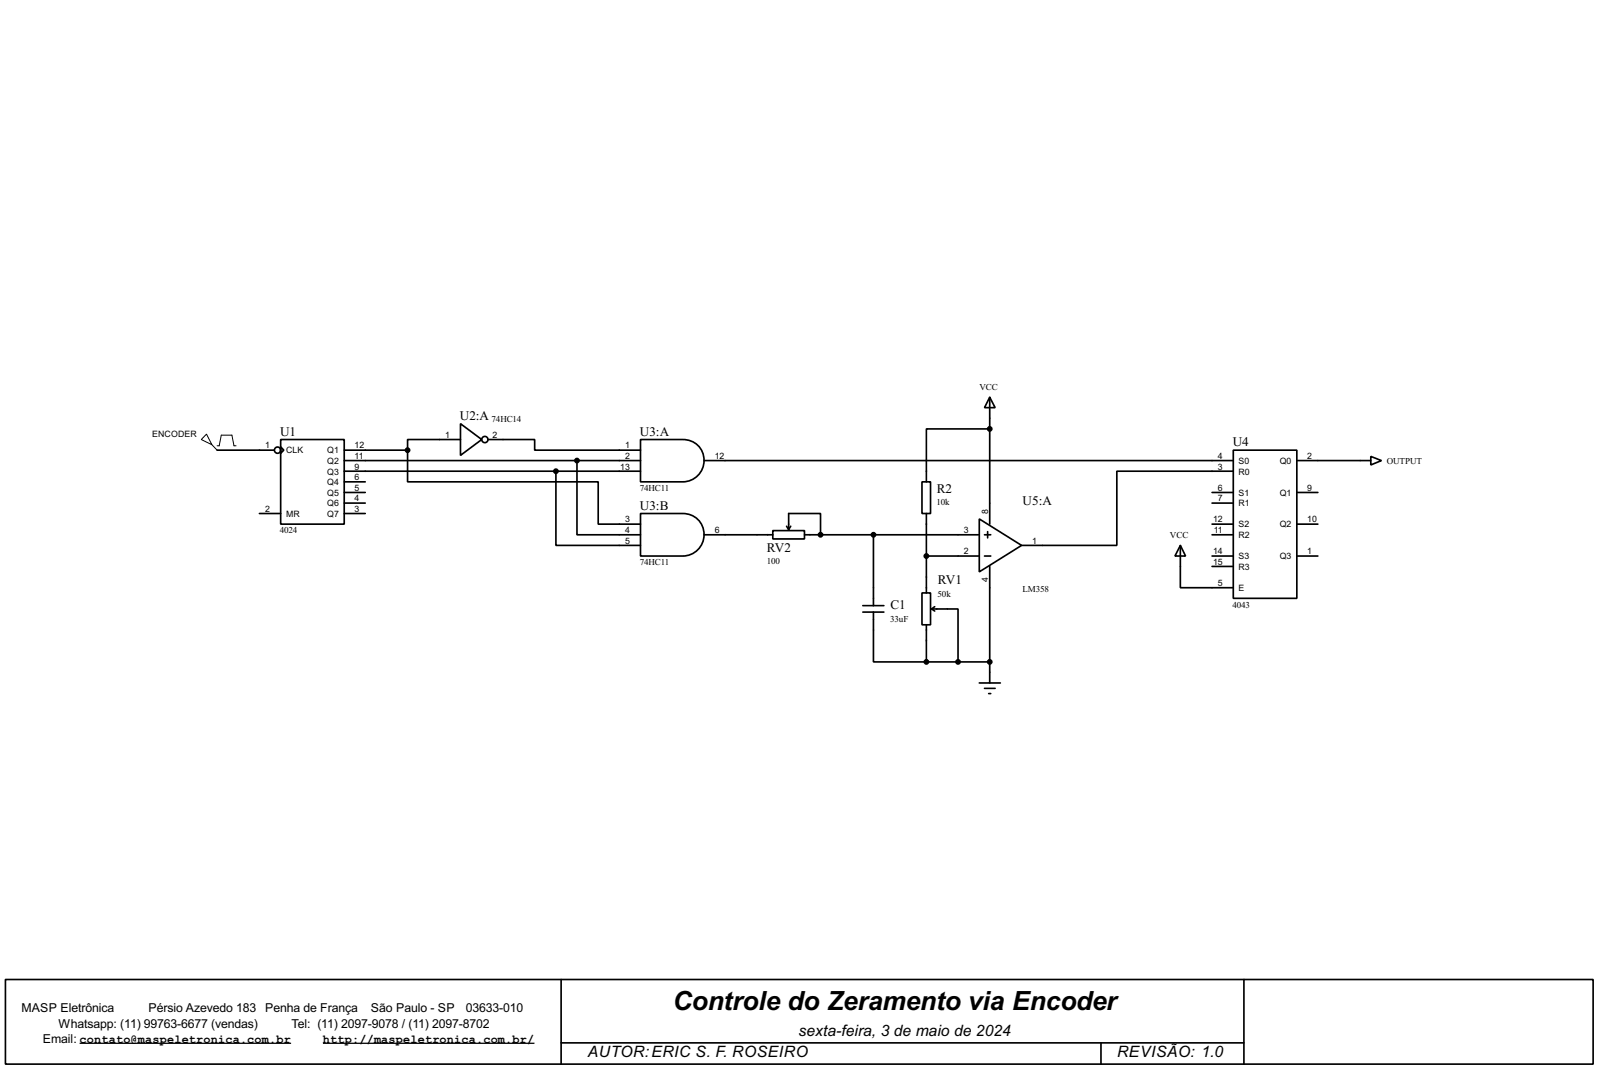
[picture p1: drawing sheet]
<svg xmlns="http://www.w3.org/2000/svg" width="383mm" height="256mm" viewBox="0 0 383 256" stroke-linecap="round" stroke-linejoin="round" font-family="sans-serif">
<g fill="none" stroke="#000" stroke-width=".4">
<path d="M237.5 95.3l1.3 2.5h-2.5zM237.5 95.3v30.5M52.1 108h13.7M67.4 105.5h15.2v20.3h-15.2zM67.4 107.2l.7 .8-.7 .8zM82.6 108h15.2M82.6 110.5h71.1M82.6 113.1h71.1M82.6 115.6h5.1M82.6 118.2h5.1M97.8 108v7.6h45.8v10.2h10.1M110.5 101.7l5.1 3.8-5.1 3.8z"/>
<path d="M110.5 105.5h-12.7v2.5M117.1 105.5h11.2v2.5h25.4M133.4 113.1v17.8h20.3M138.5 110.5v17.8h15.2M153.7 105.5h10.2a5.1 5.1 0 0 1 5.1 5 5.1 5.1 0 0 1-5.1 5.1h-10.2zM169 110.5h127M221.3 115.6h2v7.6h-2zM237.5 102.9h-15.2v12.7M290.9 118.2h5.1M296 108h15.2v35.6h-15.2zM296 113.1h-28v17.8h-22.8M311.2 110.5h17.8"/>
<path d="M311.2 118.2h5.1M329 109.5l2.5 1-2.5 1.1zM62.3 123.2h5.1M82.6 123.2h5.1M82.6 120.7h5.1M153.7 123.2h10.2a5.1 5.1 0 0 1 5.1 5.1 5.1 5.1 0 0 1-5.1 5.1h-10.2zM169 128.3h16.5M185.5 127.3h7.6v2h-7.6zM188.8 126.3l.5 .8M189.3 127.1v-3.9h7.6v5.1M189.8 126.3l-.5 .8M193.1 128.3h41.9"/>
<path d="M209.6 128.3v17M222.3 123.2v19.1M222.3 133.4h12.7M235 124.5l10.2 6.4-10.2 6.3zM236.3 128.3h1.5M236.3 133.4h1.5M237 127.6v1.5M237.5 135.9v28M283.3 130.9l1.2 2.5h-2.5zM283.3 130.9v10.1h12.7M290.9 128.3h5.1M290.9 133.4h5.1"/>
<path d="M290.9 120.7h5.1M290.9 125.8h5.1M290.9 135.9h5.1M311.2 133.4h5.1M311.2 125.8h5.1M207.1 145.3h5M207.1 146.9h5M209.6 146.9v11.9h12.7M221.3 142.3h2v7.6h-2zM222.3 149.9v8.9M222.3 158.8h15.2M223.6 146.1h6.3v12.7"/>
<path d="M223.6 146.1l.7 .5M224.3 145.6l-.7 .5M235 163.9h5.1M236.3 165.2h2.5M237.3 166.4h.5M1.3 235h381v20.3h-381zM134.7 235v20.3M298.5 235v20.3M134.7 250.2h163.8M264.2 250.2v5.1"/>
<circle cx="66.6" cy="108" r=".75"/>
<circle cx="116.3" cy="105.5" r=".75"/>
</g>
<path d="M19.1 250.3h50.8M77.5 250.3h50.8" fill="none" stroke="#000" stroke-width=".3"/>
<circle cx="196.9" cy="128.3" r=".2" fill="#000"/>
<g fill="#000" stroke="#000" stroke-width=".4">
<circle cx="97.8" cy="108" r=".5"/>
<circle cx="133.4" cy="113.1" r=".5"/>
<circle cx="138.4" cy="110.5" r=".5"/>
<circle cx="237.5" cy="102.9" r=".5"/>
<circle cx="196.9" cy="128.3" r=".5"/>
<circle cx="209.6" cy="128.3" r=".5"/>
<circle cx="222.3" cy="133.4" r=".5"/>
<circle cx="222.3" cy="158.8" r=".5"/>
<circle cx="229.9" cy="158.8" r=".5"/>
<circle cx="237.5" cy="158.8" r=".5"/>
</g>
<path d="M49.6 104.2l1.3 2.5-2.6-1.2zM50.9 106.7l1.2 1.3M52.1 107h.5l.5-2.6h2.6l.5 2.6h.5" fill="none" stroke="#000" stroke-width=".24"/>
<text font-size="7.1" x="161.5" y="242.3">Controle do Zeramento via Encoder</text>
<g font-size="4.2">
<text x="191.6" y="248.6">sexta-feira, 3 de maio de 2024</text>
<text x="141.1" y="253.7">AUTOR:ERIC S. F. ROSEIRO</text>
<text x="268.1" y="253.7">REVISÃO: 1.0</text>
</g>
<g font-size="3.5">
<text x="110.4" y="100.8">U2:A</text>
<text x="67.2" y="104.6">U1</text>
<text x="153.6" y="104.6">U3:A</text>
<text x="295.8" y="107.1">U4</text>
<text x="224.8" y="118.3">R2</text>
<text x="153.6" y="122.3">U3:B</text>
<text x="245.4" y="121.1">U5:A</text>
<text x="184.1" y="132.4">RV2</text>
<text x="225.1" y="140.1">RV1</text>
<text x="213.7" y="146.2">C1</text>
</g>
<g font-size="3.3">
<text x="5.2" y="242.8">MASP Eletrônica</text>
<text x="35.7" y="242.8">Pérsio Azevedo 183 Penha de França</text>
<text x="89" y="242.8">São Paulo - SP</text>
<text x="111.8" y="242.8">03633-010</text>
<text x="10.3" y="250.2">Email: contato@maspeletronica.com.br</text>
<text x="14.1" y="246.6">Whatsapp: (11) 99763-6677 (vendas)</text>
<text x="70" y="246.6">Tel: (11) 2097-9078 / (11) 2097-8702</text>
</g>
<text font-size="3.2" x="77.5" y="250.2">http://maspeletronica.com.br/</text>
<g font-size="2.4">
<text x="235" y="93.6">VCC</text>
<text x="118" y="101.3">74HC14</text>
<text x="36.5" y="105">ENCODER</text>
<text x="63.7" y="107.6">1</text>
<text x="85.1" y="107.6">12</text>
<text x="106.9" y="105.1">1</text>
<text x="118.2" y="105.1">2</text>
<text x="150" y="107.6">1</text>
<text x="68.6" y="108.8">CLK</text>
<text x="78.5" y="108.8">Q1</text>
<text x="78.5" y="111.3">Q2</text>
<text x="78.5" y="113.9">Q3</text>
<text x="85.1" y="110.1">11</text>
<text x="85.1" y="112.7">9</text>
<text x="148.9" y="112.7">13</text>
<text x="150" y="110.1">2</text>
<text x="171.5" y="110.1">12</text>
<text x="292.3" y="110.1">4</text>
<text x="292.3" y="112.7">3</text>
<text x="297.2" y="111.3">S0</text>
<text x="297.2" y="113.9">R0</text>
<text x="307.1" y="111.3">Q0</text>
<text x="313.7" y="110.1">2</text>
<text x="332.8" y="111.3">OUTPUT</text>
<text x="78.5" y="116.4">Q4</text>
<text x="78.5" y="119">Q5</text>
<text x="85.1" y="115.2">6</text>
<text x="85.1" y="117.8">5</text>
<text x="153.5" y="117.8">74HC11</text>
<text x="292.3" y="117.8">6</text>
<text x="297.2" y="119">S1</text>
<text x="307.1" y="119">Q1</text>
<text x="313.7" y="117.8">9</text>
<text x="63.7" y="122.8">2</text>
<text x="68.6" y="124">MR</text>
<text x="78.5" y="121.5">Q6</text>
<text x="78.5" y="124">Q7</text>
<text x="85.1" y="120.3">4</text>
<text x="85.1" y="122.8">3</text>
<text x="150" y="125.4">3</text>
<text x="224.8" y="121.2">10k</text>
<text x="237.1" y="123.2" transform="rotate(-90 237.1 123.2)">8</text>
<text x="291.1" y="125.4">12</text>
<text x="292.3" y="120.3">7</text>
<text x="297.2" y="121.5">R1</text>
<text x="313.7" y="125.4">10</text>
<text x="67.2" y="128">4024</text>
<text x="150" y="127.9">4</text>
<text x="150" y="130.5">5</text>
<text x="171.5" y="127.9">6</text>
<text x="231.3" y="127.9">3</text>
<text x="247.7" y="130.5">1</text>
<text x="280.7" y="129.1">VCC</text>
<text x="291.3" y="127.9">11</text>
<text x="297.2" y="126.6">S2</text>
<text x="297.2" y="129.1">R2</text>
<text x="307.1" y="126.6">Q2</text>
<text x="153.5" y="135.6">74HC11</text>
<text x="184" y="135.4">100</text>
<text x="231.3" y="133">2</text>
<text x="291.1" y="133">14</text>
<text x="291.1" y="135.5">15</text>
<text x="297.2" y="134.2">S3</text>
<text x="297.2" y="136.7">R3</text>
<text x="307.1" y="134.2">Q3</text>
<text x="313.7" y="133">1</text>
<text x="225" y="143.2">50k</text>
<text x="237.1" y="139.6" transform="rotate(-90 237.1 139.6)">4</text>
<text x="245.4" y="142">LM358</text>
<text x="292.3" y="140.6">5</text>
<text x="297.2" y="141.8">E</text>
<text x="213.6" y="149.2">33uF</text>
<text x="295.8" y="145.8">4043</text>
</g>
</svg>
